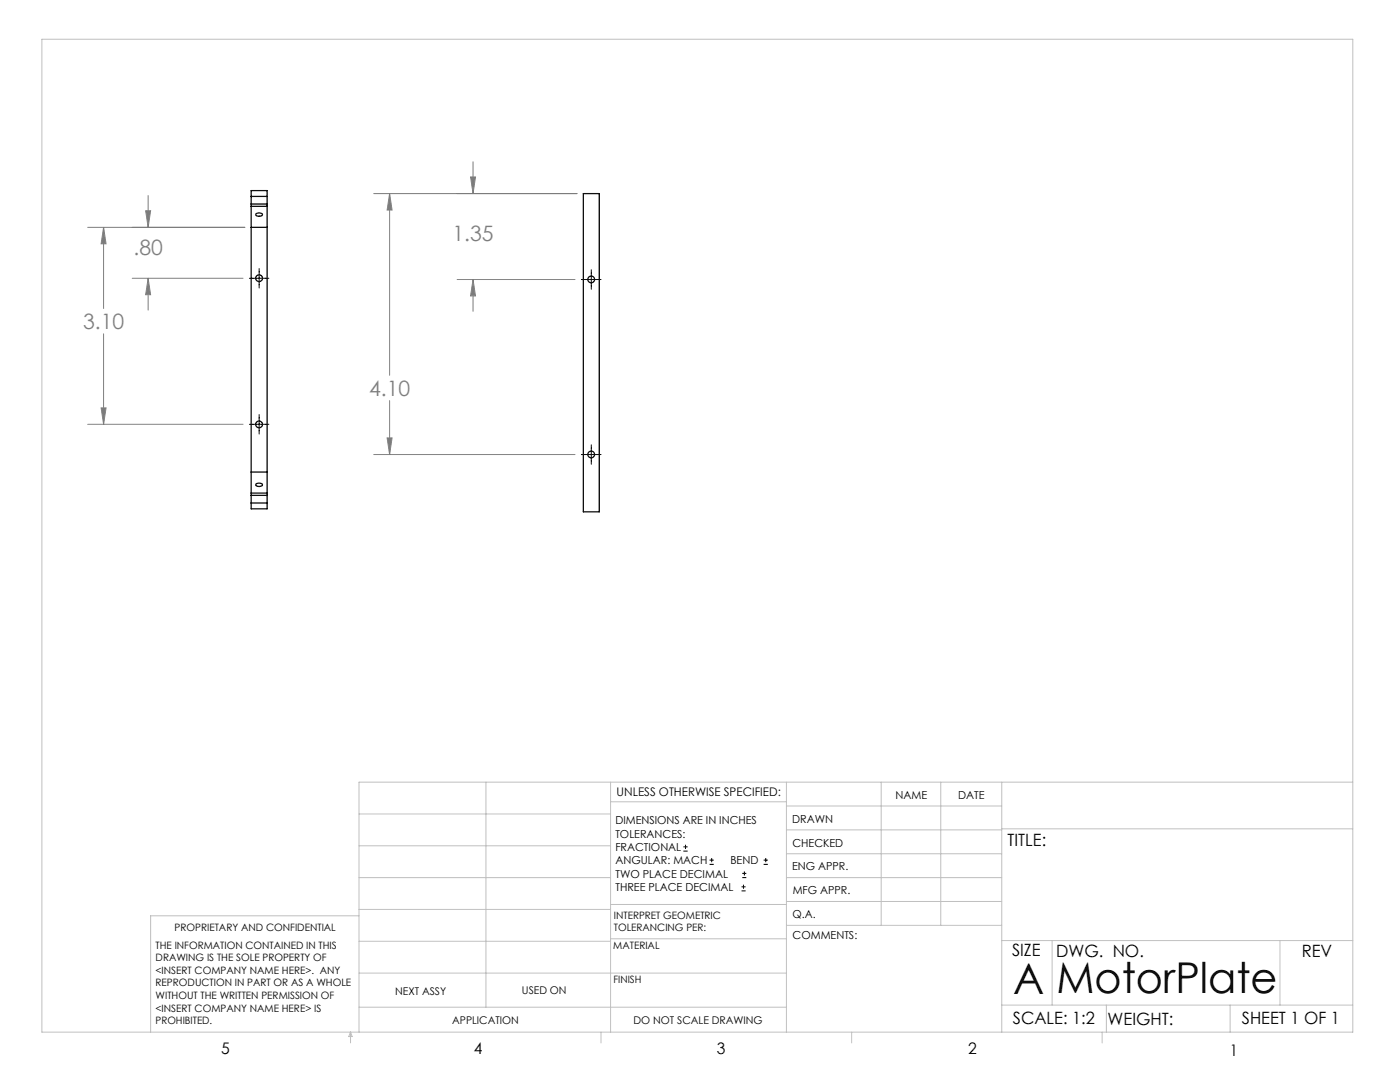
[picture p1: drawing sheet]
<svg xmlns="http://www.w3.org/2000/svg" width="279mm" height="216mm" viewBox="0 0 279 216" stroke-linecap="round" stroke-linejoin="round" font-family="sans-serif">
<g fill="none" stroke="#000" stroke-width=".2">
<path d="M49.8 55.5h3.9M51.7 53.6v3.9M116 55.8h3.9M118 53.8v3.9M49.8 84.7h3.9M51.7 82.7v3.9M116 90.7h3.9M118 88.8v3.8M136.4 169.8h.8M136.4 169h.8M136.8 168.6v.8M141.6 172.5h.9"/>
<path d="M141.6 171.6h.9M142 171.2v.8M148 177.8h.8M148 177h.8M148.1 175.1h.8M148.1 174.3h.8M148.4 176.5v.8M148.6 173.9v.8M152.4 172.5h.8M152.4 171.6h.8M152.8 171.2v.8"/>
</g>
<g fill="none" stroke="#808080" stroke-width=".2">
<path d="M29.6 39v6.4M74.6 38.6h40.5M77.8 38.6v36.3M77.8 38.6l.4 3.3h-.9zM93.9 35.3h1l-.5 3.3zM94.4 32.3v6.3M17.5 45.4h31.4M20.7 45.4v16.2M20.7 45.4l.5 3.2h-1zM26.4 55.5h22.1M29.1 42.1h1l-.5 3.3zM29.6 55.5v6.4"/>
<path d="M29.6 55.5l.5 3.3h-1zM91.2 55.8h23.6M94.4 55.8v6.3M94.4 55.8l.5 3.3h-1zM20.7 66.6v18.1M77.8 79.9v10.8M17.5 84.7h31M20.2 81.4h1l-.5 3.3zM74.6 90.7h40.2M77.3 87.4h.9l-.4 3.3z"/>
</g>
<g fill="none" stroke="#c0c0c0" stroke-width=".2">
<path d="M8.4 7.8h261.6v198.2h-261.6zM97 156.1v44.9M121.8 156.1v49.9M121.8 160h35.2M157 156.1v49.9M175.9 156.1v28.5M187.7 156.1v28.5M199.9 156.1v49.9M270 156.1h-198.4v49.9M71.6 175.1h50.2M71.6 168.8h50.2M71.6 162.4h50.2"/>
<path d="M157 170.4h42.9M157 165.6h42.9M157 160.8h42.9M157 175.1h42.9M157 179.9h42.9M199.9 165.4h70.1M71.6 194.2h85.4M71.6 187.8h50.2M71.6 181.5h50.2M71.6 182.7h-41.5v23.3M121.8 187.3h35.2M121.8 180.5h35.2"/>
<path d="M157 184.6h42.9M199.9 187.7h70.1M210 187.7v12.9M255.4 187.7v12.9M70 206v2.1M70 206l.3 .8h-.7zM71.6 201h85.4M119.9 206v2.1M170 206v2.1M199.9 200.6h70.1M220 206v2.1M220.8 200.6v5.4"/>
<path d="M245.5 200.6v5.4"/>
</g>
<path d="M29.1 42.1h1l-.5 3.3zM29.6 55.5l.5 3.3h-1zM20.7 45.4l.5 3.2h-1zM20.2 81.4h1l-.5 3.3zM93.9 35.3h1l-.5 3.3zM94.4 55.8l.5 3.3h-1zM77.8 38.6l.4 3.3h-.9zM77.3 87.4h.9l-.4 3.3z" fill="#808080"/>
<g fill="none" stroke="#000" stroke-width=".25">
<path d="M50.1 38h3.2v63.5h-3.2zM50.1 39.2h3.2M116.4 38.6h3.2v63.5h-3.2zM50.1 45.4h3.2M50.1 41.2h3.2M50.1 40.7h3.2M51 42.7a.9 .9 0 0 1 1.4 .1 .87 .87 0 0 1-1.4 0zM50.1 94.2h3.2M50.1 98.4h3.2M50.1 98.8h3.2M51.1 96.6l.1-.1a.95 .95 0 0 1 1.2 .2 .77 .77 0 0 1-1.4 0zM50.1 100.4h3.2"/>
<circle cx="51.7" cy="55.5" r=".69"/>
<circle cx="118" cy="55.8" r=".68"/>
<circle cx="51.7" cy="84.7" r=".68"/>
<circle cx="118" cy="90.7" r=".68"/>
</g>
<g font-size="8.5">
<text x="202.2" y="198.3">A</text>
<text x="210.9" y="198.1">MotorPlate</text>
</g>
<g font-size="4.2" fill="#808080">
<text x="26.6" y="50.8">.80</text>
<text x="90.3" y="48.2">1.35</text>
<text x="16.6" y="65.7">3.10</text>
<text x="73.7" y="79">4.10</text>
</g>
<g font-size="3.4">
<text x="201.1" y="168.8">TITLE:</text>
<text x="202" y="190.8">SIZE</text>
<text x="210.8" y="190.9">DWG. NO.</text>
<text x="259.8" y="191">REV</text>
<text x="202.1" y="204.4">SCALE: 1:2</text>
<text x="221" y="204.5">WEIGHT:</text>
<text x="247.8" y="204.4">SHEET 1 OF 1</text>
</g>
<g font-size="3.2">
<text x="44.2" y="210.4">5</text>
<text x="94.6" y="210.3">4</text>
<text x="143.1" y="210.4">3</text>
<text x="193.2" y="210.3">2</text>
<text x="245.4" y="210.6">1</text>
</g>
<text font-size="2.4" x="123.1" y="158.9">UNLESS OTHERWISE SPECIFIED:</text>
<g font-size="2.2">
<text x="178.7" y="159.4">NAME</text>
<text x="191.2" y="159.4">DATE</text>
<text x="122.8" y="164.5">DIMENSIONS ARE IN INCHES</text>
<text x="122.8" y="167.1">TOLERANCES:</text>
<text x="158.1" y="164.2">DRAWN</text>
<text x="122.8" y="169.8">FRACTIONAL</text>
<text x="122.8" y="172.5">ANGULAR: MACH</text>
<text x="145.8" y="172.5">BEND</text>
<text x="158.1" y="173.7">ENG APPR.</text>
<text x="158.2" y="169.1">CHECKED</text>
<text x="122.8" y="175.1">TWO PLACE DECIMAL</text>
<text x="122.8" y="177.8">THREE PLACE DECIMAL</text>
<text x="158.2" y="178.4">MFG APPR.</text>
<text x="158.2" y="183.2">Q.A.</text>
<text x="158.2" y="187.4">COMMENTS:</text>
</g>
<g font-size="2.1">
<text x="78.8" y="198.5">NEXT ASSY</text>
<text x="104.2" y="198.4">USED ON</text>
<text x="90.2" y="204.3">APPLICATION</text>
<text x="126.4" y="204.3">DO NOT SCALE DRAWING</text>
</g>
<g font-size="2">
<text x="34.8" y="185.7">PROPRIETARY AND CONFIDENTIAL</text>
<text x="122.5" y="183.3">INTERPRET GEOMETRIC</text>
<text x="122.5" y="185.9">TOLERANCING PER:</text>
<text x="31.1" y="189.3">THE INFORMATION CONTAINED IN THIS</text>
<text x="31.1" y="191.8">DRAWING IS THE SOLE PROPERTY OF</text>
<text x="122.4" y="189.4">MATERIAL</text>
<text x="31.1" y="194.3">&lt;INSERT COMPANY NAME HERE&gt;. ANY</text>
<text x="31.1" y="196.8">REPRODUCTION IN PART OR AS A WHOLE</text>
<text x="122.4" y="196.2">FINISH</text>
<text x="31.1" y="199.4">WITHOUT THE WRITTEN PERMISSION OF</text>
<text x="31.1" y="201.9">&lt;INSERT COMPANY NAME HERE&gt; IS</text>
<text x="31.1" y="204.4">PROHIBITED.</text>
</g>
</svg>
